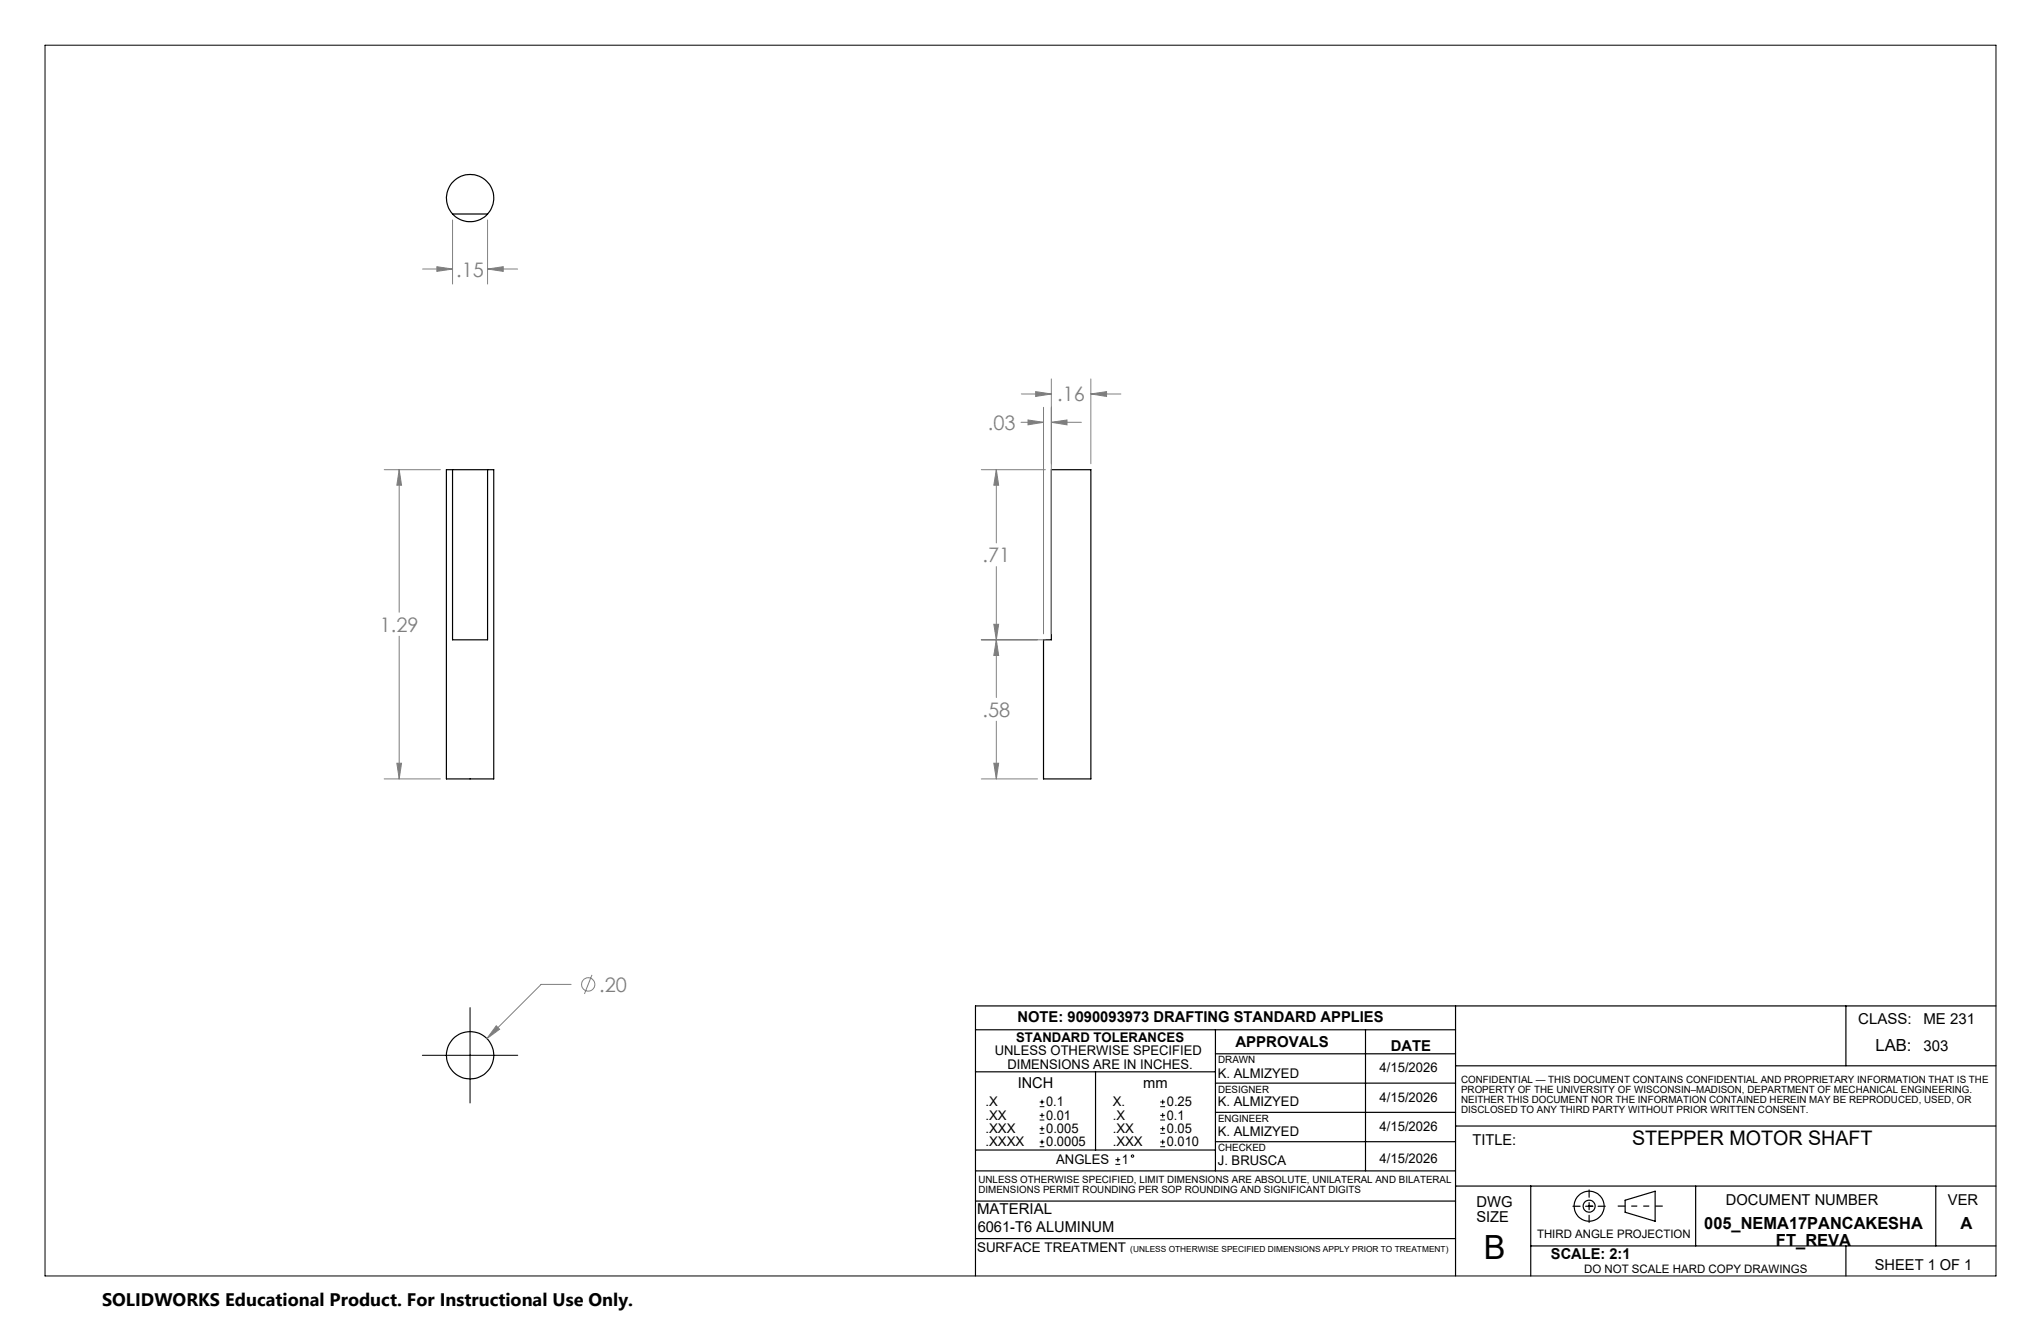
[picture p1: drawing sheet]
<svg xmlns="http://www.w3.org/2000/svg" width="432mm" height="279mm" viewBox="0 0 432 279" stroke-linecap="round" stroke-linejoin="round" font-family="sans-serif">
<g fill="none" stroke="#000" stroke-width=".25">
<path d="M95.7 45.3a5 5 0 0 1 .3-7 5 5 0 0 1 6.9 0 5 5 0 0 1 .3 7M95.7 45.3a5 5 0 0 0 7.5 0M95.7 45.3h7.5M95.7 99.3h-1.3v65.4h10.1v-65.4h-1.3M95.7 99.3v36h7.5v-36M95.7 99.3h7.5M222.4 99.3h8.4v65.4h-10v-29.4h1.6zM206.4 217.8h101.5M257.1 217.8v29.8M288.9 217.8v29.8M307.9 212.8v57.1M390.5 212.8v12.6"/>
<path d="M422.3 212.8h-215.9v57.1M206.4 226.7h50.7M231.8 226.7v16.5M257.1 222.9h50.8M257.1 235.3h50.8M257.1 229.1h50.8M307.9 238.2h114.3M307.9 225.4h114.4M206.4 254h101.5M206.4 247.6h101.5M206.4 243.2h50.7M257.1 241.5h50.8"/>
<path d="M307.9 250.9h114.4M323.8 250.9v19M332.8 255.1h1.5M335.5 255.1h1.5M336.2 251.7v1.5M336.2 254.4v1.5M336.2 257v1.6M338.1 255.1h1.5M343.8 253.9l6.4-1.9v6.3l-6.4-1.9zM358.7 250.9v12.6M409.5 250.9v12.6M206.4 262h101.5"/>
<path d="M323.8 263.5h98.5M390.5 263.5v6.4"/>
<circle cx="99.5" cy="223.2" r="5"/>
<circle cx="336.2" cy="255.1" r="3.2"/>
<circle cx="336.2" cy="255.1" r="1.27"/>
</g>
<g fill="none" stroke="#808080" stroke-width=".21">
<path d="M89.4 56.9h6.3M92.4 56.4l3.3 .5-3.3 .5zM95.7 46.5v13.6M103.2 56.9l3.3-.5v1zM103.2 46.5v13.6M103.2 56.9h6.3M81.3 99.3h11.9M84.5 99.3l.4 3.3h-.9zM84.5 99.3v30.2M207.6 99.3h13.6M210.8 99.3l.5 3.3h-1zM210.8 99.3v15.5"/>
<path d="M216 89.3h4.8M216.1 83.3h6.3M217.5 88.8l3.3 .5-3.3 .6zM219.1 82.8l3.3 .5-3.3 .6zM220.8 86.1v48M222.4 89.3l3.3-.5v1.1zM222.4 80.2v53.9M222.4 89.3h6.4M230.8 83.3l3.3-.5v1.1zM230.8 80.2v17.9M230.8 83.3h6.3M210.8 119.8v27.7"/>
<path d="M84.5 134.5v30.2M207.6 135.3h13.6M210.3 132h1l-.5 3.3zM210.8 135.3l.5 3.3h-1zM210.8 152.5v12.2M81.3 164.7h11.9M84 161.4h.9l-.4 3.3zM207.6 164.7h11.9M210.3 161.4h1l-.5 3.3zM105 217l.7 .7-2.7 2zM120.8 208.2h-6.3l-11.5 11.5M125.2 206.2l-1.6 4"/>
<circle cx="124.5" cy="208.2" r="1.41"/>
</g>
<g fill="none" stroke="#000" stroke-width=".21">
<path d="M9.5 9.6h412.8v260.3h-412.8zM99.4 213.1v20.2M89.4 223.2h20.1M220 234.1h.9M220 233.1h.9M220 236.9h.9M220 235.9h.9M220 239.7h.9M220 238.7h.9M220.5 232.6v1M220.5 235.4v1M220.5 238.2v1"/>
<path d="M245.5 234.1h1M245.5 233.1h1M245.5 236.9h1M245.5 235.9h1M245.5 239.7h1M245.5 238.7h1M246 232.6v1M246 235.4v1M246 238.2v1M220 242.5h.9M220 241.5h.9M220.5 241.1v.9"/>
<path d="M236 246.3h1M236 245.3h1M236.5 244.8v1M245.5 242.5h1M245.5 241.5h1M246 241.1v.9"/>
<circle cx="239.6" cy="244.5" r=".25"/>
</g>
<path d="M342.3 255.1h9.5" fill="none" stroke="#000" stroke-width=".25" stroke-dasharray="6.3 1.3 1.3 1.3 1.3 1.3" stroke-dashoffset="4.8" stroke-linecap="butt"/>
<path d="M84.5 99.3l.4 3.3h-.9zM84 161.4h.9l-.4 3.3zM210.8 135.3l.5 3.3h-1zM210.3 161.4h1l-.5 3.3zM210.8 99.3l.5 3.3h-1zM210.3 132h1l-.5 3.3zM217.5 88.8l3.3 .5-3.3 .6zM222.4 89.3l3.3-.5v1.1zM230.8 83.3l3.3-.5v1.1zM219.1 82.8l3.3 .5-3.3 .6zM105 217l-2 2.7 2.7-2zM92.4 56.4l3.3 .5-3.3 .5zM103.2 56.9l3.3-.5v1z" fill="#808080"/>
<text font-size="7.1" x="313.9" y="266.3">B</text>
<g font-size="4.2" fill="#808080">
<text x="96.5" y="58.5">.15</text>
<text x="223.7" y="84.9">.16</text>
<text x="209" y="90.9">.03</text>
<text x="207.9" y="118.9">.71</text>
<text x="80.4" y="133.6">1.29</text>
<text x="207.9" y="151.6">.58</text>
<text x="126.8" y="209.8">.20</text>
</g>
<text font-size="4.2" x="345.3" y="242.2">STEPPER MOTOR SHAFT</text>
<text font-size="3.8" x="21.6" y="276.3">SOLIDWORKS Educational Product. For Instructional Use Only.</text>
<g font-size="3.5">
<text x="396.8" y="222.2">LAB:</text>
<text x="360.6" y="260">005_NEMA17PANCAKESHA</text>
<text x="375.7" y="263.5">FT_REVA</text>
<text x="414.7" y="260">A</text>
</g>
<g font-size="3.2">
<text x="215.3" y="216.2">NOTE: 9090093973 DRAFTING STANDARD APPLIES</text>
<text x="261.4" y="221.4">APPROVALS</text>
<text x="393.1" y="216.6">CLASS:</text>
<text x="406.9" y="216.6">ME 231</text>
<text x="294.2" y="222.2">DATE</text>
<text x="406.9" y="222.2">303</text>
<text x="215.3" y="230.2">INCH</text>
<text x="241.9" y="230.2">mm</text>
<text x="311.5" y="242.1">TITLE:</text>
<text x="206.7" y="256.8">MATERIAL</text>
<text x="312.3" y="255.3">DWG</text>
<text x="365.1" y="254.9">DOCUMENT NUMBER</text>
<text x="412.1" y="254.9">VER</text>
<text x="206.8" y="260.5">6061-T6 ALUMINUM</text>
<text x="312.3" y="258.5">SIZE</text>
<text x="328.1" y="266.3">SCALE: 2:1</text>
<text x="396.7" y="268.6">SHEET 1 OF 1</text>
</g>
<g font-size="2.8">
<text x="215" y="220.4">STANDARD TOLERANCES</text>
<text x="210.5" y="223.2">UNLESS OTHERWISE SPECIFIED</text>
<text x="213.1" y="226">DIMENSIONS ARE IN INCHES.</text>
<text x="257.6" y="228">K. ALMIZYED</text>
<text x="291.9" y="226.8">4/15/2026</text>
<text x="291.9" y="233">4/15/2026</text>
<text x="208.5" y="234">.X</text>
<text x="208.5" y="236.8">.XX</text>
<text x="208.5" y="239.6">.XXX</text>
<text x="221.3" y="234">0.1</text>
<text x="221.3" y="236.8">0.01</text>
<text x="221.3" y="239.6">0.005</text>
<text x="235.4" y="234">X.</text>
<text x="235.4" y="236.8">.X</text>
<text x="235.4" y="239.6">.XX</text>
<text x="246.9" y="234">0.25</text>
<text x="246.9" y="236.8">0.1</text>
<text x="246.9" y="239.6">0.05</text>
<text x="257.6" y="234">K. ALMIZYED</text>
<text x="291.9" y="239.2">4/15/2026</text>
<text x="208.5" y="242.5">.XXXX</text>
<text x="221.3" y="242.5">0.0005</text>
<text x="235.4" y="242.5">.XXX</text>
<text x="246.9" y="242.5">0.010</text>
<text x="257.6" y="240.4">K. ALMIZYED</text>
<text x="291.9" y="245.9">4/15/2026</text>
<text x="223.5" y="246.2">ANGLES</text>
<text x="237.4" y="246.2">1</text>
<text x="257.6" y="246.5">J. BRUSCA</text>
<text x="206.7" y="264.8">SURFACE TREATMENT</text>
</g>
<g font-size="2.5">
<text x="325.2" y="261.7">THIRD ANGLE PROJECTION</text>
<text x="335.1" y="269.3">DO NOT SCALE HARD COPY DRAWINGS</text>
</g>
<g font-size="2.1">
<text x="257.7" y="224.8">DRAWN</text>
<text x="257.7" y="231.1">DESIGNER</text>
<text x="309.1" y="229.1">CONFIDENTIAL — THIS DOCUMENT CONTAINS CONFIDENTIAL AND PROPRIETARY INFORMATION THAT IS THE</text>
<text x="309.1" y="231.2">PROPERTY OF THE UNIVERSITY OF WISCONSIN–MADISON, DEPARTMENT OF MECHANICAL ENGINEERING.</text>
<text x="309.1" y="233.3">NEITHER THIS DOCUMENT NOR THE INFORMATION CONTAINED HEREIN MAY BE REPRODUCED, USED, OR</text>
<text x="257.7" y="237.3">ENGINEER</text>
<text x="309.1" y="235.4">DISCLOSED TO ANY THIRD PARTY WITHOUT PRIOR WRITTEN CONSENT.</text>
<text x="257.7" y="243.4">CHECKED</text>
<text x="207" y="250.3">UNLESS OTHERWISE SPECIFIED, LIMIT DIMENSIONS ARE ABSOLUTE, UNILATERAL AND BILATERAL</text>
<text x="207" y="252.4">DIMENSIONS PERMIT ROUNDING PER SOP ROUNDING AND SIGNIFICANT DIGITS</text>
</g>
<text font-size="1.8" x="239.1" y="264.8">(UNLESS OTHERWISE SPECIFIED DIMENSIONS APPLY PRIOR TO TREATMENT)</text>
</svg>
